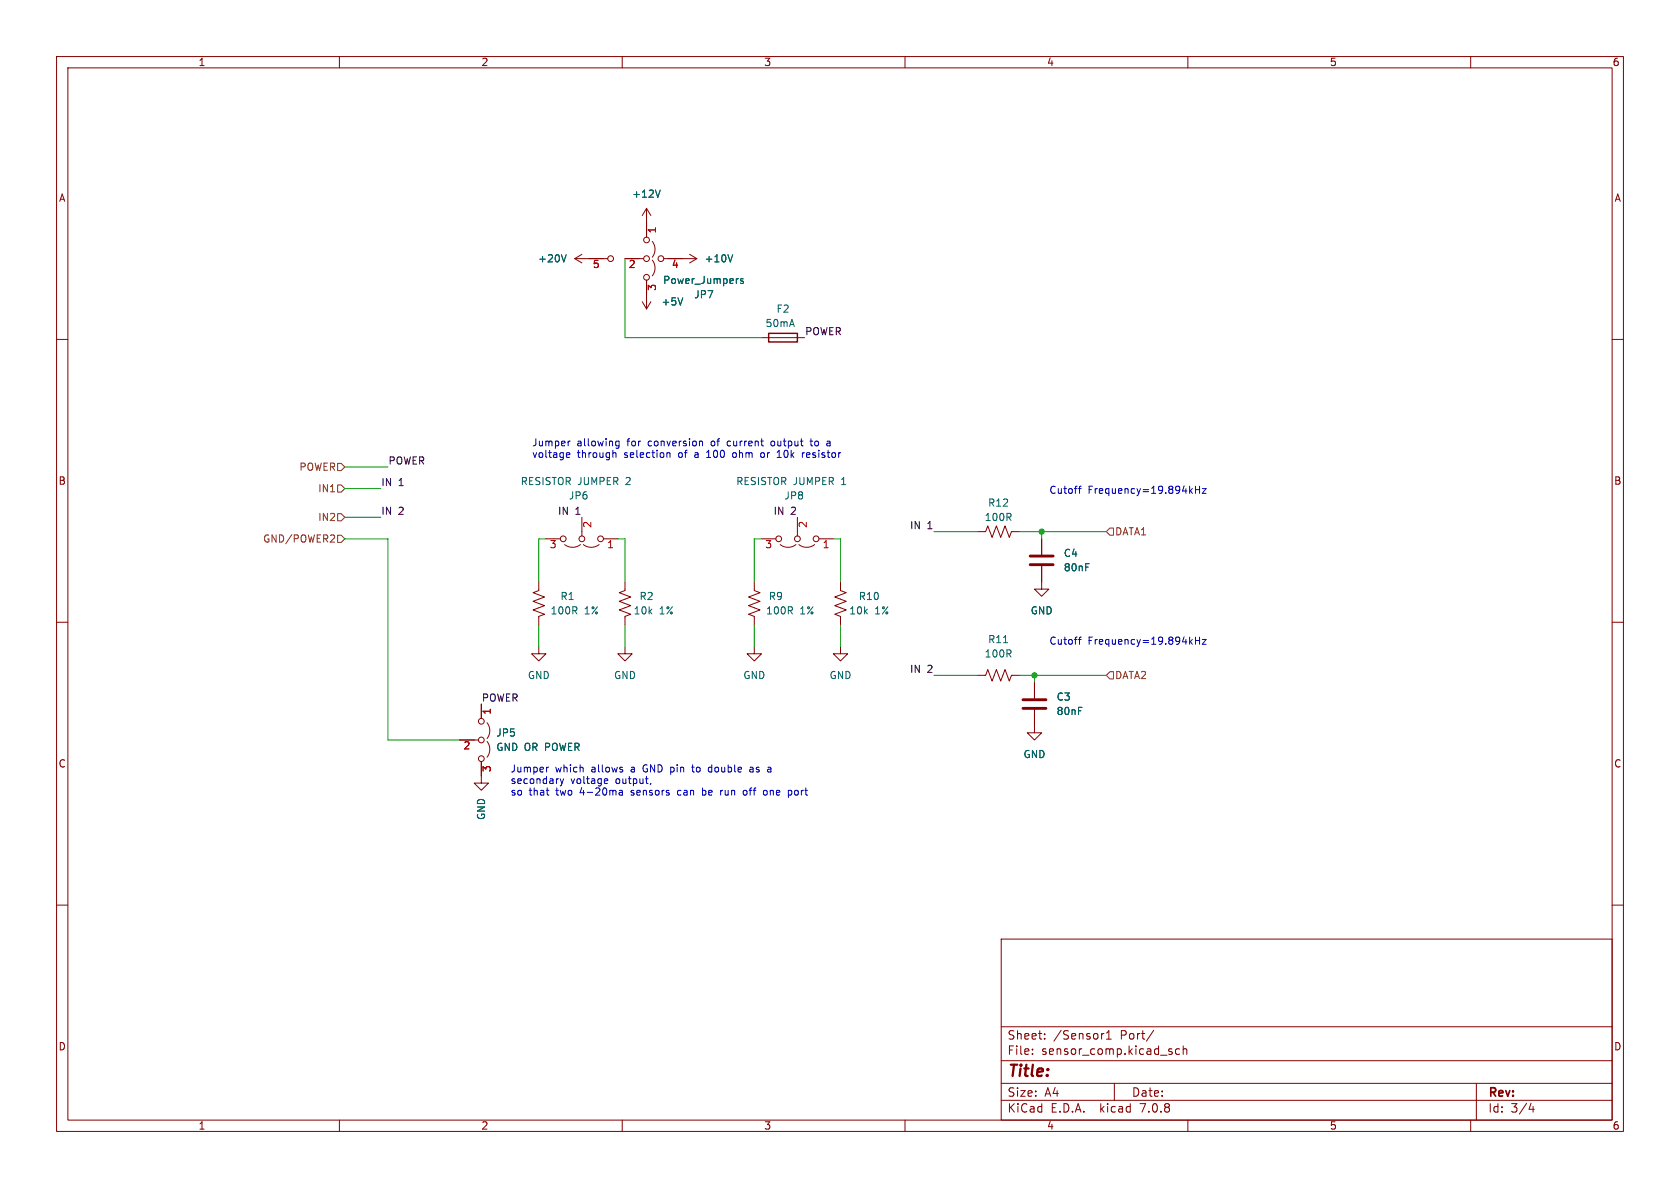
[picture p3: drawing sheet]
<svg xmlns="http://www.w3.org/2000/svg" width="297mm" height="210mm" viewBox="0 0 297 210" stroke-linecap="round" stroke-linejoin="round" font-family="sans-serif">
<g fill="none" stroke="#840000" stroke-width=".18">
<path d="M10 10h277v190h-277zM12 12h273v186h-273zM60 10v2M110 10v2M160 10v2M210 10v2M260 10v2M114.3 36.8l-.8 1.3M114.3 36.8v5.1M114.3 36.8l.8 1.3M10 60h2M101.6 45.7l1.3 .8"/>
<path d="M101.6 45.7h5.8M102.9 45l-1.3 .7M110.5 45.7h3.3M113.5 53.3l.8 1.3M114.3 49.5v5.1M115.1 53.3l-.8 1.3M115.3 42.7a2.26 2.26 0 0 1 0 2.8M115.3 46a2.26 2.26 0 0 1 0 2.8M117.3 45.7h5.9M121.9 45l1.3 .7M123.2 45.7l-1.3 .8M134.6 59.7h7.6"/>
<path d="M285 60h2M96.5 95.3h2.6M99.8 96.3a2.26 2.26 0 0 0 2.8 0M102.9 91.4v3.3M103.1 96.3a2.26 2.26 0 0 0 2.8 0M106.7 95.3h2.5M134.6 95.3h2.6M137.9 96.3a2.26 2.26 0 0 0 2.8 0M141 91.4v3.3M141.2 96.3a2.26 2.26 0 0 0 2.8 0M144.8 95.3h2.5M172.7 94h1.5l.4-1 .8 2 .7-2 .8 2 .8-2 .7 2 .4-1h1.5"/>
<path d="M184.1 95.3v2.7M10 110h2M95.2 114.3v1.3h1.3l-1.3 1.2-1.2-1.2h1.2M95.2 102.9v1.5l-1 .4 2.1 .7-2.1 .8 2.1 .8-2.1 .7 2.1 .8-1.1 .4v1.5M110.5 114.3v1.3h1.3l-1.3 1.2-1.3-1.2h1.3M110.5 102.9v1.5l-1 .4 2 .7-2 .8 2 .8-2 .7 2 .8-1 .4v1.5M133.3 114.3v1.3h1.3l-1.3 1.2-1.2-1.2h1.2M133.3 102.9v1.5l1.1 .4-2.1 .7 2.1 .8-2.1 .8 2.1 .7-2.1 .8 1 .4v1.5M148.6 102.9v1.5l1 .4-2 .7 2 .8-2 .8 2 .7-2 .8 1 .4v1.5M148.6 114.3v1.3h1.3l-1.3 1.2-1.3-1.2h1.3M172.7 119.4h1.5l.4-1 .8 2 .7-2 .8 2 .8-2 .7 2 .4-1h1.5M184.1 100.1v4h1.3l-1.3 1.3-1.2-1.3h1.2"/>
<path d="M285 110h2M81.3 130.8h3.3M85.1 134.6v3.8h1.3l-1.3 1.3-1.3-1.3h1.3M85.1 124.5v2.5M86.1 127.8a2.26 2.26 0 0 1 0 2.8M86.1 131.1a2.26 2.26 0 0 1 0 2.8M182.9 125.5v4h1.2l-1.2 1.3-1.3-1.3h1.3M182.9 120.7v2.7M10 160h2M285 160h2M177 166h108v32h-108zM60 198v2"/>
<path d="M110 198v2M160 198v2M177 194.5h108M177 191.5h108M177 187.5h108M177 181.5h108M182.5 186.3v.1M182.5 185.5v.1M184.7 183.6v.1M184.7 182.8v.1M195.2 182.7l-.3 .1M195.6 183.7h.9"/>
<path d="M195.6 182.6l.4-.4v1.5M197 191.5v3M204 182.1l-1.3 2M207 185.9l.2 .2-.2 .3M207 185.4l.2 .1M208.5 185.5l-.4-.1-.3 .3v.4l.2 .2h.5M209.2 185.5l.2-.1 .3 .1 .1 .9M209.2 184.9v1.5M210 198v2M260 198v2M261 191.5v6.5M270.7 195l-.4 1.1h.9"/>
<path d="M271 195.6v1"/>
<circle cx="108" cy="45.7" r=".51"/>
<circle cx="114.3" cy="49" r=".51"/>
<circle cx="114.3" cy="42.4" r=".51"/>
<circle cx="114.3" cy="45.7" r=".51"/>
<circle cx="116.8" cy="45.7" r=".51"/>
<circle cx="99.6" cy="95.3" r=".51"/>
<circle cx="102.9" cy="95.3" r=".51"/>
<circle cx="106.2" cy="95.3" r=".51"/>
<circle cx="137.7" cy="95.3" r=".51"/>
<circle cx="141" cy="95.3" r=".51"/>
<circle cx="144.3" cy="95.3" r=".51"/>
<circle cx="85.1" cy="134.1" r=".51"/>
<circle cx="85.1" cy="127.5" r=".51"/>
<circle cx="85.1" cy="130.8" r=".51"/>
</g>
<path d="M182.1 99.8h4.1M182.1 98.3h4.1M180.8 125.2h4.1M180.8 123.7h4.1" fill="none" stroke="#840000" stroke-width=".51"/>
<path d="M116.7 33.6l-.4 1.3M100.1 45l-.4 1.3M120.7 52.6l-.4 1.3M129.5 45l-.4 1.3M130.4 49.3h.1M131.4 49.3h-.3l-.2 .1 .1 .2 .4 .1v.3h-.5M177.4 113.6h.7" fill="none" stroke="#006464" stroke-width=".18"/>
<path d="M135.9 58.9h5.1v1.6h-5.1z" fill="none" stroke="#840000" stroke-width=".25"/>
<path d="M58.9 94.6l.3 .2-.1 .3-.7 .7h.8M59.7 85.7h.6l.7 .7-.7 .6h-.6zM59.7 81.9h.6l.7 .7-.7 .6h-.6zM59.7 94.6h.6l.7 .7-.7 .6h-.6zM59.7 90.8h.6l.7 .6-.7 .7h-.6zM195.6 94l.6-.7h.6v1.3h-.6zM196.2 118.7h.6v1.3h-.6l-.6-.6z" fill="none" stroke="#725600" stroke-width=".18"/>
<g fill="none" stroke="#0000c2" stroke-width=".18">
<path d="M100.8 78l-.3 .1M108.8 78.6l.3 .2h.3M109.4 78v1l-.2 .2h-.3M109.4 78h-.3l-.3 .2M123.8 78l.4 .2v.6M125.2 79.8l-.3 .2M128.8 78l-.2 .2v.4l.2 .2M136.7 78h-.3l-.1 .2 .1 .5 .3 .1M143.2 78h.5M143.4 77.6v1l.3 .2M146.3 78h.3l.2 .2v.6M146.8 78.8h-.5"/>
<path d="M146.8 78.3h-.5M100.2 80.8h.5M100.2 80.1l.4-.1 .1 .3-.6 .1M108.5 80l.4 .2v.7M117.9 80.1l.2-.1 .3 .1 .1 .8M124.9 80.9h.7M129.9 80l-.3 .1-.1 .2 .1 .4 .3 .2M135 80.1l-.3-.1-.2 .3v.4l.2 .2 .3-.1M137.4 80.9h.7M142.1 80h.1M143 80h-.2l-.2 .2v.6l.4 .1M143.2 80.3l-.6 .1"/>
<path d="M190.7 86.4h.4M191.1 85.9l-.3 .2v1.1M210.4 86.7l.4 .5M210.8 86.4l-.5 .5M211.3 85.9v1.3M211.3 86.6h.8M212.1 85.9v1.3M212.6 86.4h.6l-.6 .8h.6M190.7 113h.4M191.1 112.6l-.3 .2v1.1M210.4 113.4l.4 .5M210.8 113l-.5 .5"/>
<path d="M211.3 112.6v1.3M211.3 113.2h.8M212.1 112.6v1.3M212.6 113h.6l-.6 .9h.6M97 135.6l-.3 .1M99 137.7l.3 .8M99.3 138.5l-.3 .4M99.6 137.7l-.3 .8M107 137.7h.4v.3l-.6 .1M107.4 138.5h-.4M109.5 139.8h.5v.8M115.1 138.5l-.2 .2"/>
<path d="M120 139.7l-.2 .3v.3l.2 .3M122.3 135.6h.4M122.4 135.2v1.1l.3 .2M124.2 139.3v1.3M124.6 139.7l-.4 .1M125.3 136.3l.2 .2 .3-.1M125.8 135.7l-.3-.1-.2 .1M127.8 139.7l-.3 .1M131.5 139.8l.3-.1 .3 .3-.2 .5-.3 .1-.1-.2M132.6 135.7h.5v.8M133.1 135.9l-.4 .1-.2 .2 .2 .3 .4-.1M135.2 139.7l.3 .1 .1 .2v.4l-.4 .2"/>
<path d="M136.2 135.7l.1 .8M136.3 136.4l-.1 .1M136.3 135.9l-.1 .1M139.9 139.8v.6M140.5 139.8v.6M110 140l-.4 .1-.2 .2 .2 .3 .4-.1M124.2 140.5l.4 .1"/>
</g>
<g fill="none" stroke="#009600" stroke-width=".18">
<path d="M110.5 45.7v14h24.1M61 82.6h7.6M61 91.4h6.3M61 86.4h6.3M61 95.3h7.6v35.5h12.7M96.5 95.3h-1.3v7.6M109.2 95.3h1.3v7.6M134.6 95.3h-1.3v7.6M147.3 95.3h1.3v7.6M165.1 94h7.6M180.3 94h15.3M184.1 94v1.3"/>
<path d="M95.2 110.5v3.8M110.5 110.5v3.8M133.3 110.5v3.8M148.6 110.5v3.8M165.1 119.4h7.6M180.3 119.4h15.3M182.9 119.4v1.3"/>
</g>
<g fill="#009600" stroke="#009600" stroke-width=".18">
<circle cx="182.9" cy="119.4" r=".46"/>
<circle cx="184.1" cy="94" r=".46"/>
</g>
<text font-size="2.8" fill="#840000" x="178" y="190.9">Title:</text>
<g font-size="2.1" fill="#840000">
<text x="178" y="184">Sheet:</text>
<text x="186.2" y="184">/Sensor1</text>
<text x="198.1" y="184">Port/</text>
<text x="178" y="186.7">File:</text>
<text x="184.1" y="186.7">sensor_comp.kicad_sch</text>
<text x="178" y="196.9">KiCad</text>
<text x="178" y="194.1">Size:</text>
<text x="184.7" y="194.1">A4</text>
<text x="185.7" y="196.9">E.D.A.</text>
<text x="194.6" y="196.9">kicad</text>
<text x="200" y="194.1">Date:</text>
<text x="201.8" y="196.9">7.0.8</text>
<text x="263" y="194.3">Rev:</text>
<text x="263" y="196.9">Id:</text>
<text x="267.1" y="196.9">3/4</text>
</g>
<g font-size="1.8" fill="#840000">
<text x="35" y="11.9">1</text>
<text x="85" y="11.9">2</text>
<text x="135" y="11.9">3</text>
<text x="185" y="11.9">4</text>
<text x="235" y="11.9">5</text>
<text x="285" y="11.9">6</text>
<text x="10.3" y="35.9">A</text>
<text x="285.3" y="35.9">A</text>
<text x="10.3" y="85.9">B</text>
<text x="285.3" y="85.9">B</text>
<text x="10.3" y="135.9">C</text>
<text x="285.3" y="135.9">C</text>
<text x="10.3" y="185.9">D</text>
<text x="285.3" y="185.9">D</text>
<text x="35" y="199.9">1</text>
<text x="85" y="199.9">2</text>
<text x="135" y="199.9">3</text>
<text x="185" y="199.9">4</text>
<text x="235" y="199.9">5</text>
<text x="285" y="199.9">6</text>
</g>
<g font-size="1.8" fill="#006464">
<text x="111.7" y="35.2">+12V</text>
<text x="95" y="46.6">+20V</text>
<text x="124.5" y="46.6">+10V</text>
<text x="117.1" y="50.4">Power_Jumpers</text>
<text x="122.6" y="52.9">JP7</text>
<text x="116.8" y="54.2">+5V</text>
<text x="135.2" y="58">50mA</text>
<text x="137.2" y="55.5">F2</text>
<text x="92" y="86">RESISTOR JUMPER</text>
<text x="100.5" y="88.5">JP6</text>
<text x="110.7" y="86">2</text>
<text x="130.1" y="86">RESISTOR JUMPER</text>
<text x="138.6" y="88.5">JP8</text>
<text x="148.8" y="86">1</text>
<text x="174.6" y="89.8">R12</text>
<text x="174" y="92.3">100R</text>
<text x="188" y="98.7">C4</text>
<text x="188" y="101.2">80nF</text>
<text x="99" y="106.3">R1</text>
<text x="113" y="106.3">R2</text>
<text x="135.8" y="106.3">R9</text>
<text x="151.7" y="106.3">R10</text>
<text x="97.2" y="108.8">100R</text>
<text x="103.3" y="108.8">1%</text>
<text x="111.9" y="108.8">10k</text>
<text x="116.5" y="108.8">1%</text>
<text x="135.3" y="108.8">100R</text>
<text x="141.4" y="108.8">1%</text>
<text x="150" y="108.8">10k</text>
<text x="154.6" y="108.8">1%</text>
<text x="174.6" y="113.9">R11</text>
<text x="182.1" y="108.8">GND</text>
<text x="174" y="116.4">100R</text>
<text x="93.2" y="120.2">GND</text>
<text x="108.5" y="120.2">GND</text>
<text x="131.3" y="120.2">GND</text>
<text x="146.6" y="120.2">GND</text>
<text x="186.7" y="124.1">C3</text>
<text x="87.6" y="130.4">JP5</text>
<text x="186.7" y="126.6">80nF</text>
<text x="87.6" y="132.9">GND OR POWER</text>
<text x="180.8" y="134.2">GND</text>
<text x="86" y="145.1" transform="rotate(-90 86 145.1)">GND</text>
</g>
<g font-size="1.8" fill="#a90000">
<text x="116.3" y="41.3" transform="rotate(-90 116.3 41.3)">1</text>
<text x="104.7" y="47.7">5</text>
<text x="111.1" y="47.7">2</text>
<text x="118.7" y="47.7">4</text>
<text x="116.3" y="51.5" transform="rotate(-90 116.3 51.5)">3</text>
<text x="104.9" y="93.4" transform="rotate(-90 104.9 93.4)">2</text>
<text x="143" y="93.4" transform="rotate(-90 143 93.4)">2</text>
<text x="97.1" y="97.2">3</text>
<text x="107.2" y="97.2">1</text>
<text x="135.2" y="97.2">3</text>
<text x="145.3" y="97.2">1</text>
<text x="87.1" y="126.4" transform="rotate(-90 87.1 126.4)">1</text>
<text x="81.8" y="132.8">2</text>
<text x="87.1" y="136.6" transform="rotate(-90 87.1 136.6)">3</text>
</g>
<g font-size="1.8" fill="#0f0f0f">
<text x="142.2" y="59.3">POWER</text>
<text x="68.6" y="82.2">POWER</text>
<text x="67.3" y="86">IN</text>
<text x="70.4" y="86">1</text>
<text x="67.3" y="91.1">IN</text>
<text x="70.4" y="91.1">2</text>
<text x="98.6" y="91.1">IN</text>
<text x="101.7" y="91.1">1</text>
<text x="136.7" y="91.1">IN</text>
<text x="139.8" y="91.1">2</text>
<text x="160.8" y="93.6">IN</text>
<text x="163.9" y="93.6">1</text>
<text x="160.8" y="119">IN</text>
<text x="163.9" y="119">2</text>
<text x="85.1" y="124.1">POWER</text>
</g>
<g font-size="1.8" fill="#725600">
<text x="52.8" y="83.4">POWER</text>
<text x="56.2" y="87.2">IN1</text>
<text x="56.2" y="92.3">IN2</text>
<text x="197" y="94.8">DATA1</text>
<text x="46.4" y="96.1">GND/POWER2</text>
<text x="197" y="120.2">DATA2</text>
</g>
<g font-size="1.8" fill="#0000c2">
<text x="94" y="79">Jumper</text>
<text x="94" y="81">voltage</text>
<text x="102" y="79">allowing</text>
<text x="102" y="81">through</text>
<text x="110.5" y="81">selection</text>
<text x="111" y="79">for</text>
<text x="114.8" y="79">conversion</text>
<text x="120.2" y="81">of</text>
<text x="123.3" y="81">a</text>
<text x="125.6" y="81">100</text>
<text x="126.2" y="79">of</text>
<text x="129.2" y="79">current</text>
<text x="130.4" y="81">ohm</text>
<text x="135.6" y="81">or</text>
<text x="137.2" y="79">output</text>
<text x="138.7" y="81">10k</text>
<text x="143.3" y="81">resistor</text>
<text x="144.4" y="79">to</text>
<text x="185.4" y="87.4">Cutoff</text>
<text x="192.3" y="87.4">Frequency=19.894kHz</text>
<text x="185.4" y="114.1">Cutoff</text>
<text x="192.3" y="114.1">Frequency=19.894kHz</text>
<text x="90.2" y="136.6">Jumper</text>
<text x="98.2" y="136.6">which</text>
<text x="104.7" y="136.6">allows</text>
<text x="111.8" y="136.6">a</text>
<text x="114.1" y="136.6">GND pin</text>
<text x="123.3" y="136.6">to</text>
<text x="126.3" y="136.6">double</text>
<text x="133.8" y="136.6">as</text>
<text x="90.2" y="138.7">secondary</text>
<text x="90.2" y="140.7">so</text>
<text x="93.5" y="140.7">that</text>
<text x="98.4" y="140.7">two</text>
<text x="100.9" y="138.7">voltage</text>
<text x="102.8" y="140.7">4-20ma</text>
<text x="109" y="138.7">output,</text>
<text x="112" y="140.7">sensors</text>
<text x="120.5" y="140.7">can</text>
<text x="125" y="140.7">be</text>
<text x="128.4" y="140.7">run</text>
<text x="132.7" y="140.7">off</text>
<text x="136.4" y="140.7">one</text>
<text x="141" y="140.7">port</text>
</g>
</svg>
